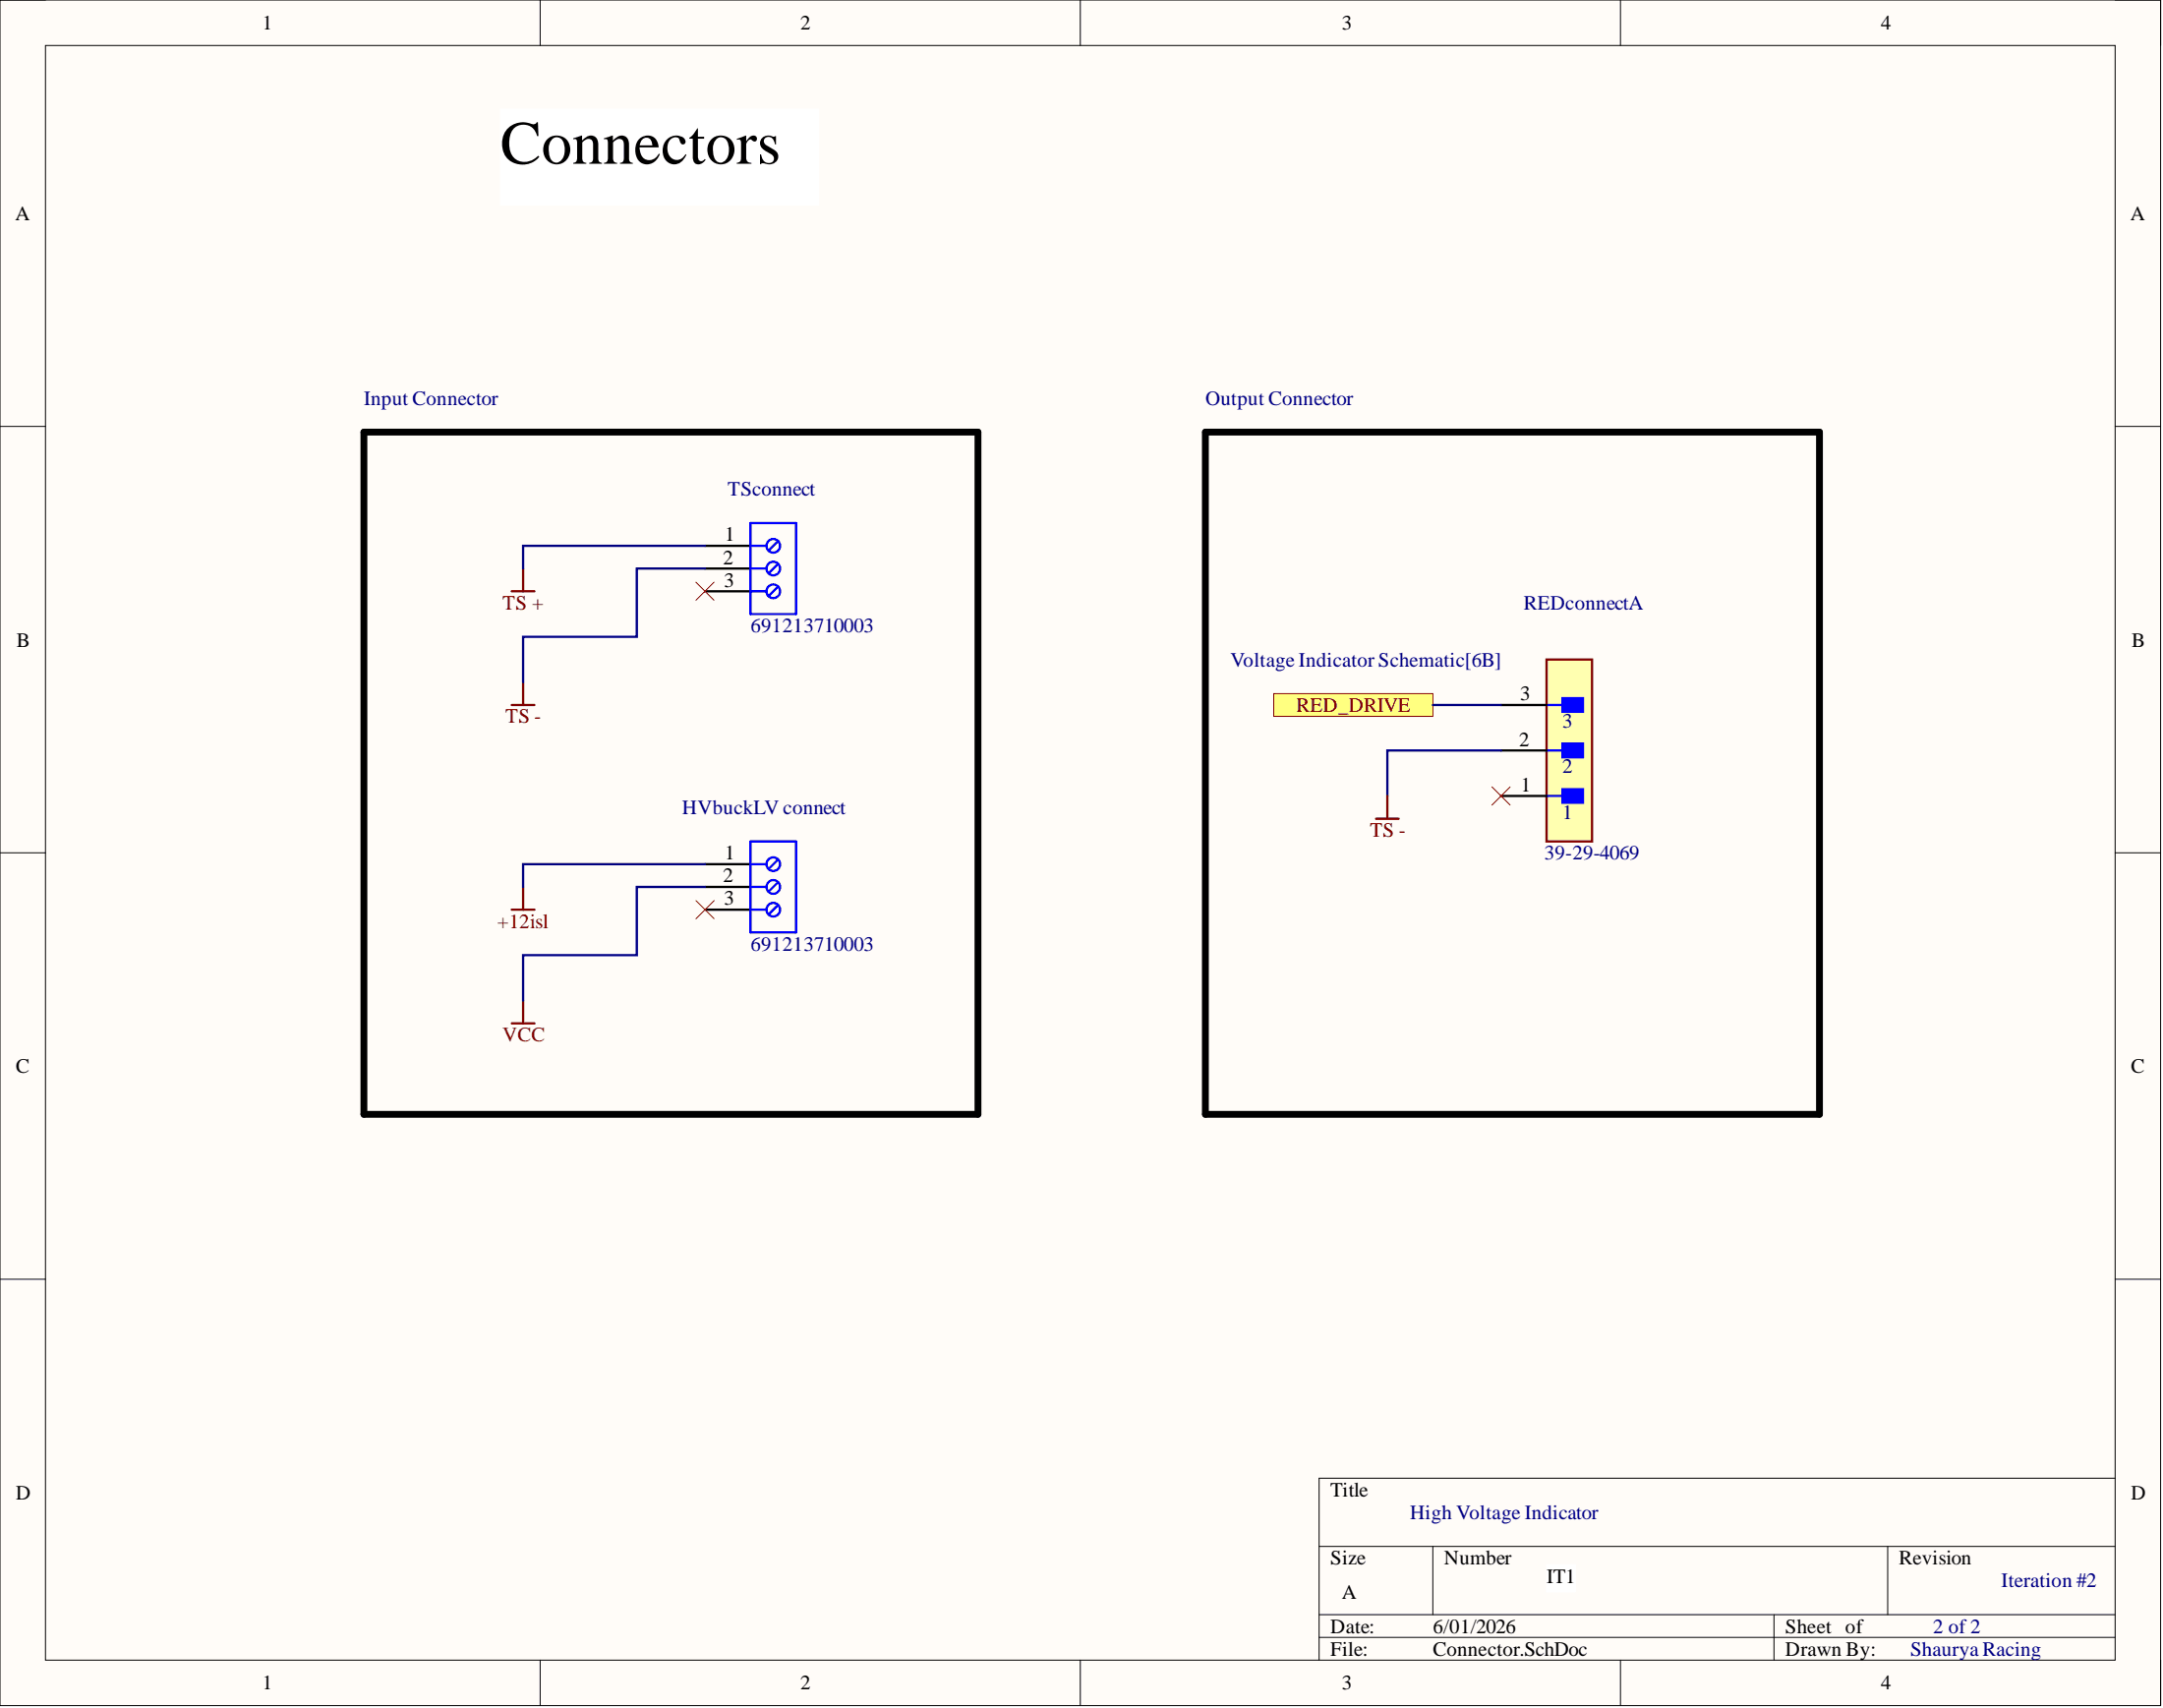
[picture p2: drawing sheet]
<svg xmlns="http://www.w3.org/2000/svg" width="241mm" height="190mm" viewBox="0 0 241 190" stroke-linecap="round" stroke-linejoin="round" font-family="sans-serif">
<path d="M0 0h241v190.2h-241z" fill-rule="evenodd" fill="#fffcf8"/>
<path d="M0 0h241v190.2h-241z" fill="none" stroke="#000" stroke-width=".11"/>
<path d="M5.1 5.1h230.9v180.1h-230.9z" fill-rule="evenodd" fill="#fffcf8"/>
<g fill="none" stroke="#000" stroke-width=".11">
<path d="M0 0h5.1M5.1 5.1h230.9v180.1h-230.9zM60.3 0v5.1M120.5 0v5.1M180.8 0v5.1M236 0h5v5.1M0 47.6h5.1M236 47.6h5M0 95.1h5.1M236 95.1h5M0 142.7h5.1M236 142.7h5"/>
<path d="M147.2 172.5h88.8M159.8 172.5v7.6M210.6 172.5v7.6M236 164.9h-88.8v20.3M60.3 185.2v5M120.5 185.2v5M147.2 180.1h88.8M147.2 182.6h88.8M180.8 185.2v5M197.9 180.1v5.1M241 185.2v5"/>
</g>
<path d="M78.7 60.9h5M78.7 63.4h5M78.7 65.9h5M78.7 96.4h5M78.7 98.9h5M78.7 101.5h5" fill="none" stroke="#000" stroke-width=".25"/>
<g fill="none" stroke="#00f" stroke-width=".25">
<path d="M83.7 58.3h5.1v10.2h-5.1zM83.7 60.9h1.8M83.7 63.4h1.8M83.7 65.9h1.8M86.8 60.3l-1.1 1.1M86.8 62.9l-1.1 1.1M86.8 65.4l-1.1 1.1M83.7 93.9h5.1v10.1h-5.1zM83.7 96.4h1.8M83.7 98.9h1.8M86.8 95.9l-1.1 1M86.8 98.4l-1.1 1.1"/>
<path d="M83.7 101.5h1.8M86.8 100.9l-1.1 1.1"/>
<circle cx="86.3" cy="63.4" r=".76"/>
<circle cx="86.3" cy="66" r=".76"/>
<circle cx="86.3" cy="60.9" r=".76"/>
<circle cx="86.3" cy="98.9" r=".76"/>
<circle cx="86.3" cy="96.4" r=".76"/>
<circle cx="86.3" cy="101.5" r=".76"/>
</g>
<path d="M172.5 73.6h5.1v20.3h-5.1z" fill-rule="evenodd" fill="#ffffb0"/>
<path d="M172.5 73.6h5.1v20.3h-5.1z" fill="none" stroke="#800000" stroke-width=".25"/>
<path d="M174.3 88h2.3v1.5h-2.3z" fill-rule="evenodd" fill="#00f"/>
<path d="M172.5 88.8h1.8M174.3 88h2.3v1.5h-2.3z" fill="none" stroke="#00f" stroke-width=".25"/>
<path d="M174.3 82.9h2.3v1.6h-2.3z" fill-rule="evenodd" fill="#00f"/>
<path d="M172.5 83.7h1.8M174.3 82.9h2.3v1.6h-2.3z" fill="none" stroke="#00f" stroke-width=".25"/>
<path d="M174.3 77.9h2.3v1.5h-2.3z" fill-rule="evenodd" fill="#00f"/>
<path d="M172.5 78.6h1.8M174.3 77.9h2.3v1.5h-2.3z" fill="none" stroke="#00f" stroke-width=".25"/>
<path d="M167.5 78.6h5M167.5 88.8h5M167.5 83.7h5" fill="none" stroke="#000" stroke-width=".25"/>
<path d="M57.1 65.9h2.5M57.1 78.6h2.5M58.4 63.4v2.5M58.4 76.1v2.5M58.4 98.9v2.6M57.1 101.5h2.5M57.1 114.1h2.5M58.4 111.6v2.5" fill="none" stroke="#800000" stroke-width=".25"/>
<path d="M142.1 77.4h17.7v2.5h-17.7z" fill-rule="evenodd" fill="#ffff80"/>
<path d="M142.1 77.4h17.7v2.5h-17.7z" fill="none" stroke="#800000" stroke-width=".11"/>
<path d="M77.6 64.9l2.1 2.1M79.7 64.9l-2.1 2.1M166.4 87.8l2.1 2M168.5 87.8l-2.1 2M77.6 100.4l2.1 2.1M79.7 100.4l-2.1 2.1" fill="none" stroke="#f00" stroke-width=".11"/>
<path d="M172.5 174.5h3.2v3.1h-3.2z" fill-rule="evenodd" fill="#fff"/>
<path d="M172.5 174.5h3.2v3.1h-3.2z" fill="none" stroke="#fff" stroke-width=".11"/>
<path d="M40.6 48.2h68.5v76.1h-68.5zM134.5 48.2h68.5v76.1h-68.5z" fill="none" stroke="#000" stroke-width=".76"/>
<path d="M78.7 60.9h-20.3v2.5M78.7 63.4h-7.7v7.6h-12.6v5.1M159.8 78.6h7.7M78.7 96.4h-20.3v2.5M78.7 98.9h-7.7v7.6h-12.6v5.1" fill="none" stroke="#000080" stroke-width=".25"/>
<path d="M55.8 12.2h35.5v10.6h-35.5z" fill-rule="evenodd" fill="#fff"/>
<path d="M55.8 12.2h35.5v10.6h-35.5z" fill="none" stroke="#fff" stroke-width=".11"/>
<path d="M167.5 83.7h-12.7v5.1" fill="none" stroke="#000080" stroke-width=".25"/>
<path d="M153.5 91.3h2.5M154.8 88.8v2.5" fill="none" stroke="#800000" stroke-width=".25"/>
<text font-size="6.8" x="55.8" y="18.3">Connectors</text>
<g font-size="2.3">
<text x="29.3" y="3.3">1</text>
<text x="89.3" y="3.3">2</text>
<text x="149.7" y="3.3">3</text>
<text x="209.8" y="3.3">4</text>
<text x="1.7" y="24.5">A</text>
<text x="237.7" y="24.5">A</text>
<text x="80.7" y="62.9">2</text>
<text x="80.8" y="65.4">3</text>
<text x="80.9" y="60.4">1</text>
<text x="1.9" y="72.1">B</text>
<text x="237.8" y="72.1">B</text>
<text x="169.5" y="83.2">2</text>
<text x="169.6" y="78.1">3</text>
<text x="169.7" y="88.3">1</text>
<text x="80.9" y="95.9">1</text>
<text x="80.7" y="98.4">2</text>
<text x="80.8" y="101">3</text>
<text x="1.8" y="119.6">C</text>
<text x="237.7" y="119.6">C</text>
<text x="1.8" y="167.2">D</text>
<text x="148.4" y="166.9">Title</text>
<text x="237.7" y="167.2">D</text>
<text x="148.4" y="174.5">Size</text>
<text x="149.7" y="178.3">A</text>
<text x="161.1" y="174.5">Number</text>
<text x="172.5" y="176.5">IT1</text>
<text x="211.9" y="174.5">Revision</text>
<text x="148.4" y="182.1">Date:</text>
<text x="148.4" y="184.7">File:</text>
<text x="159.8" y="182.1">6/01/2026</text>
<text x="159.8" y="184.7">Connector.SchDoc</text>
<text x="199.2" y="182.1">Sheet of</text>
<text x="199.2" y="184.7">Drawn By:</text>
<text x="29.3" y="188.5">1</text>
<text x="89.3" y="188.5">2</text>
<text x="149.7" y="188.5">3</text>
<text x="209.8" y="188.5">4</text>
</g>
<g font-size="2.3" fill="#000080">
<text x="40.6" y="45.2">Input Connector</text>
<text x="134.5" y="45.2">Output Connector</text>
<text x="81.2" y="55.3">TSconnect</text>
<text x="83.7" y="70.5">691213710003</text>
<text x="170" y="68">REDconnectA</text>
<text x="137.3" y="74.3">Voltage Indicator Schematic[6B]</text>
<text x="174.3" y="81.2">3</text>
<text x="174.3" y="86.2">2</text>
<text x="76.1" y="90.8">HVbuckLV connect</text>
<text x="172.3" y="95.9">39-29-4069</text>
<text x="174.3" y="91.3">1</text>
<text x="83.7" y="106">691213710003</text>
<text x="157.3" y="169.4">High Voltage Indicator</text>
<text x="223.3" y="177">Iteration #2</text>
<text x="213.1" y="184.7">Shaurya Racing</text>
<text x="215.7" y="182.1">2 of 2</text>
</g>
<g font-size="2.3" fill="#800000">
<text x="56.1" y="68">TS +</text>
<text x="56.4" y="80.7">TS -</text>
<text x="144.6" y="79.4">RED_DRIVE</text>
<text x="152.8" y="93.3">TS -</text>
<text x="55.5" y="103.5">+12isl</text>
<text x="56.1" y="116.2">VCC</text>
</g>
</svg>
